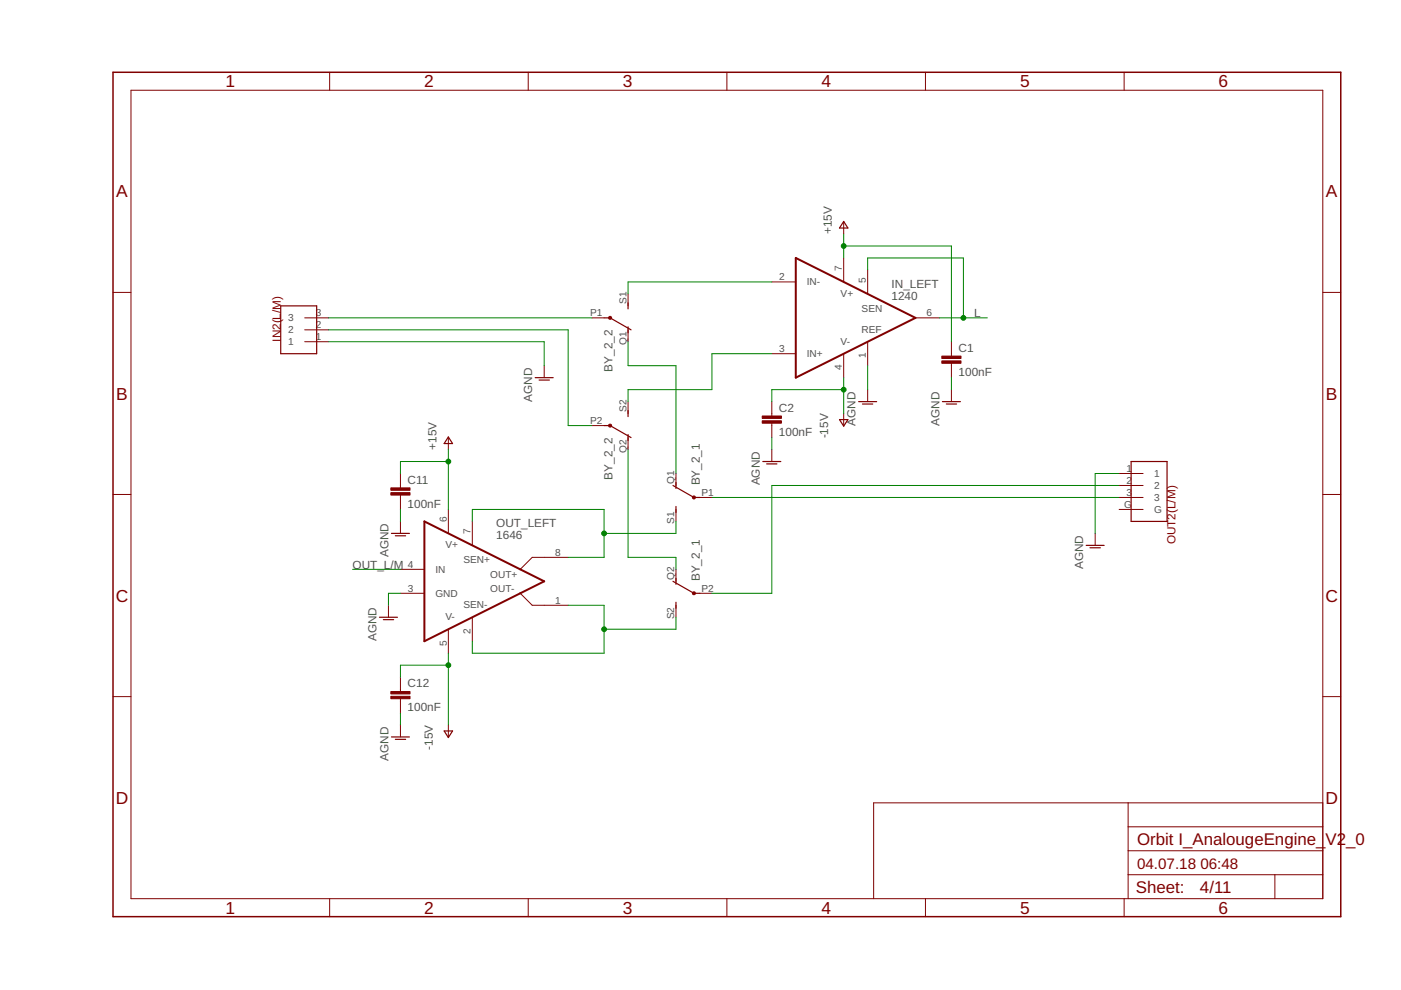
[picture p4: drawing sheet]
<svg xmlns="http://www.w3.org/2000/svg" width="297mm" height="210mm" viewBox="0 0 297 210" stroke-linecap="round" stroke-linejoin="round" font-family="sans-serif">
<g fill="none" stroke="#800000" stroke-width=".21">
<path d="M27.8 19.1h252.7v171.4h-252.7zM69.9 15.3v3.8M112 15.3v3.8M154.1 15.3v3.8M196.2 15.3v3.8M238.3 15.3v3.8M163.6 59.8h5.1M178.9 47.1v2.5M178.9 54.7v5.1M184 57.2v5.1M24 62h3.8M64.6 72.5h5.1"/>
<path d="M64.6 69.9h5.1M64.6 67.4h5.1M115.4 77.5v2.6M125.5 67.4h2.6M133.2 62.3v2.6M133.2 69.9v2.6M163.6 75h5.1M178.9 75v5.1M184 72.5v5M194.1 67.4h5.1M201.7 72.5v3M201.7 77v3.1"/>
<path d="M280.5 62h3.8M95.1 92.8v2.5M125.5 90.2h2.6M133.2 85.2v2.5M133.2 92.8v2.5M163.6 85.2v3M163.6 89.7v3.1M163.6 95.3v2.6M178.9 87.7v2.5M184 82.6v2.6M201.7 82.6v2.6M24 104.8h3.8"/>
<path d="M84.9 100.4v3M84.9 105v3M84.9 110.6v2.5M95.1 108v5.1M100.1 110.6v5M120.5 118.2h-7.7l-2.5 2.5M143.3 100.4v2.5M143.3 108v2.6M148.4 105.5h2.5M232.2 113.1v2.5M237.3 100.4h5.1M237.3 102.9h5.1"/>
<path d="M237.3 105.5h5.1M237.3 108h5.1M280.5 104.8h3.8M82.4 128.3v2.6M84.9 125.8h5.1M84.9 120.7h5.1M95.1 133.4v5.1M100.1 130.9v5.1M110.3 125.8l2.5 2.5h7.7M143.3 120.7v2.6M143.3 128.3v2.6M148.4 125.8h2.5"/>
<path d="M24 147.7h3.8M84.9 143.6v3M84.9 148.1v3.1M84.9 153.7v2.6M95.1 153.7v2.6M280.5 147.7h3.8M239.2 170.2v20.3M239.2 175.3h41.3M280.5 170.2h-95.3v20.3M69.9 190.5v3.9M112 190.5v3.9M154.1 190.5v3.9"/>
<path d="M196.2 190.5v3.9M238.3 190.5v3.9M239.2 185.5h41.3M239.2 180.4h41.3M270.3 185.5v5"/>
</g>
<g fill="none" stroke="#800000" stroke-width=".25">
<path d="M178.9 46.9l.9 1.4h-1.8zM59.5 64.9h7.6v10.1h-7.6zM128.1 67.4h1.2l4.5 2.5M133.2 64.2v1.3M133.2 69.3v1.2M95.1 92.6l.8 1.4h-1.7zM113.5 80.1h3.8M114.3 80.6h2.2M128.1 90.2h1.2l4.5 2.6M133.2 87.1v1.2M133.2 92.1v1.3M161.7 97.9h3.8"/>
<path d="M162.5 98.4h2.2M178 89h1.8l-.9 1.4zM182.1 85.2h3.8M182.9 85.7h2.1M199.8 85.2h3.8M200.6 85.7h2.2M239.8 97.9h7.6v12.7h-7.6zM83 113.1h3.8M83.8 113.6h2.2M142.7 102.9l4.4 2.6h1.3M143.3 102.3v1.3M143.3 107.4v1.2"/>
<path d="M230.3 115.6h3.8M231.1 116.1h2.2M80.5 130.9h3.8M81.3 131.4h2.2M142.7 123.3l4.4 2.5h1.3M143.3 122.6v1.3M143.3 127.7v1.3M83 156.3h3.8M83.8 156.8h2.2M94.2 155h1.7l-.8 1.4z"/>
</g>
<g fill="#800000" stroke="#800000" stroke-width=".21">
<circle cx="147.1" cy="105.5" r=".33"/>
<circle cx="147.1" cy="125.8" r=".33"/>
<circle cx="129.3" cy="67.4" r=".33"/>
<circle cx="129.3" cy="90.2" r=".33"/>
</g>
<path d="M168.7 54.7l25.4 12.7-25.4 12.7zM90 110.6l25.4 12.7-25.4 12.7z" fill="none" stroke="#800000" stroke-width=".42"/>
<g fill="#800000" stroke="#800000" stroke-width=".21">
<path d="M199.7 76.5h4.1v.5h-4.1z"/>
<path d="M199.7 75.5h4.1v.5h-4.1z"/>
<path d="M161.6 89.2h4.1v.5h-4.1z"/>
<path d="M161.6 88.2h4.1v.5h-4.1z"/>
<path d="M82.9 104.5h4v.5h-4z"/>
<path d="M82.9 103.4h4v.5h-4z"/>
<path d="M82.9 147.6h4v.5h-4z"/>
<path d="M82.9 146.6h4v.5h-4z"/>
</g>
<path d="M24 15.3h260.3v179.1h-260.3z" fill="none" stroke="#800000" stroke-width=".32"/>
<g fill="none" stroke="#008000" stroke-width=".21">
<path d="M163.6 59.8h-30.4v2.5M178.9 49.6v5.1M178.9 52.2h22.8v20.3M184 57.2v-2.5h20.3v12.7M69.7 72.5h45.7v5M69.7 67.4h55.8M69.7 69.9h50.8v20.3h5M133.2 72.5v5h10.1v22.9M163.6 75h-12.7v7.6h-17.7v2.6M184 77.5v5.1M199.2 67.4h10.1M95.1 95.3v12.7"/>
<path d="M95.1 97.9h-10.2v2.5M133.2 95.3v22.9h10.1v2.5M163.6 92.8v2.5M178.9 80.1v7.6M178.9 82.6h-15.3v2.6M201.7 80.1v2.5M84.9 108v2.6M100.1 110.6v-2.6h28v10.2h-7.6M143.3 110.6v2.5h-15.2M150.9 105.5h86.4M237.3 102.9h-73.7v22.9h-12.7M237.3 100.4h-5.1v12.7"/>
<path d="M74.8 120.7h10.1M84.9 125.8h-2.5v2.5M95.1 138.5v15.2M120.5 128.3h7.6v10.2h-28v-2.5M143.3 130.9v2.5h-15.2M84.9 151.2v2.5M95.1 141h-10.2v2.6"/>
</g>
<g fill="#008000" stroke="#008000" stroke-width=".21">
<circle cx="178.9" cy="82.6" r=".51"/>
<circle cx="95.1" cy="141" r=".51"/>
<circle cx="178.9" cy="52.2" r=".51"/>
<circle cx="95.1" cy="97.9" r=".51"/>
<circle cx="128.1" cy="113.1" r=".51"/>
<circle cx="128.1" cy="133.4" r=".51"/>
<circle cx="204.3" cy="67.4" r=".51"/>
</g>
<g font-size="3.7" fill="#800000">
<text x="47.8" y="18.5">1</text>
<text x="89.9" y="18.5">2</text>
<text x="132" y="18.5">3</text>
<text x="174.2" y="18.5">4</text>
<text x="216.3" y="18.5">5</text>
<text x="258.4" y="18.5">6</text>
<text x="24.6" y="41.9">A</text>
<text x="281.1" y="41.9">A</text>
<text x="24.6" y="84.7">B</text>
<text x="281.1" y="84.7">B</text>
<text x="24.5" y="127.6">C</text>
<text x="281" y="127.6">C</text>
<text x="24.5" y="170.4">D</text>
<text x="281" y="170.4">D</text>
<text x="47.8" y="193.7">1</text>
<text x="89.9" y="193.7">2</text>
<text x="132" y="193.7">3</text>
<text x="174.2" y="193.7">4</text>
<text x="216.3" y="193.7">5</text>
<text x="258.4" y="193.7">6</text>
</g>
<g font-size="3.6" fill="#800000">
<text x="241.1" y="179.1">Orbit I_AnalougeEngine_</text>
<text x="281.1" y="179.1">V2_0</text>
<text x="240.8" y="189.4">Sheet:</text>
<text x="254.4" y="189.3">4/11</text>
</g>
<g font-size="3.2" fill="#800000">
<text x="241.1" y="184.2">04.07.18</text>
<text x="254.5" y="184.2">06:48</text>
</g>
<g font-size="2.5" fill="#505050">
<text x="176.3" y="49.6" transform="rotate(-90 176.3 49.6)">+15V</text>
<text x="189" y="63.6">1240</text>
<text x="189" y="61">IN_LEFT</text>
<text x="206.6" y="67.1">L</text>
<text x="203.2" y="74.6">C1</text>
<text x="129.9" y="78.8" transform="rotate(-90 129.9 78.8)">BY_2_2</text>
<text x="203.2" y="79.7">100nF</text>
<text x="112.8" y="85.2" transform="rotate(-90 112.8 85.2)">AGND</text>
<text x="165.2" y="87.3">C2</text>
<text x="92.5" y="95.3" transform="rotate(-90 92.5 95.3)">+15V</text>
<text x="165.2" y="92.4">100nF</text>
<text x="175.6" y="93" transform="rotate(-90 175.6 93)">-15V</text>
<text x="181.4" y="90.2" transform="rotate(-90 181.4 90.2)">AGND</text>
<text x="199.2" y="90.2" transform="rotate(-90 199.2 90.2)">AGND</text>
<text x="129.9" y="101.7" transform="rotate(-90 129.9 101.7)">BY_2_2</text>
<text x="86.4" y="107.6">100nF</text>
<text x="86.4" y="102.6">C11</text>
<text x="148.4" y="102.9" transform="rotate(-90 148.4 102.9)">BY_2_1</text>
<text x="161.1" y="102.9" transform="rotate(-90 161.1 102.9)">AGND</text>
<text x="105.2" y="111.8">OUT_LEFT</text>
<text x="82.4" y="118.2" transform="rotate(-90 82.4 118.2)">AGND</text>
<text x="105.2" y="114.4">1646</text>
<text x="74.8" y="120.7">OUT_L/M</text>
<text x="148.4" y="123.3" transform="rotate(-90 148.4 123.3)">BY_2_1</text>
<text x="229.7" y="120.7" transform="rotate(-90 229.7 120.7)">AGND</text>
<text x="79.8" y="135.9" transform="rotate(-90 79.8 135.9)">AGND</text>
<text x="86.4" y="145.7">C12</text>
<text x="86.4" y="150.8">100nF</text>
<text x="82.4" y="161.3" transform="rotate(-90 82.4 161.3)">AGND</text>
<text x="91.8" y="159" transform="rotate(-90 91.8 159)">-15V</text>
</g>
<g font-size="2.5" fill="#800000">
<text x="59.5" y="72.5" transform="rotate(-90 59.5 72.5)">IN2(L/M)</text>
<text x="249.2" y="115.4" transform="rotate(-90 249.2 115.4)">OUT2(L/M)</text>
</g>
<g font-size="2.1" fill="#505050">
<text x="165.2" y="59.4">2</text>
<text x="178.5" y="57.4" transform="rotate(-90 178.5 57.4)">7</text>
<text x="183.6" y="60" transform="rotate(-90 183.6 60)">5</text>
<text x="132.8" y="64.5" transform="rotate(-90 132.8 64.5)">S1</text>
<text x="171" y="60.5">IN-</text>
<text x="178.2" y="62.9">V+</text>
<text x="61.1" y="70.7">2</text>
<text x="61.1" y="68.1">3</text>
<text x="66.9" y="69.6">2</text>
<text x="66.9" y="67">3</text>
<text x="125.1" y="67">P1</text>
<text x="182.7" y="70.6">REF</text>
<text x="182.7" y="66.1">SEN</text>
<text x="196.4" y="67">6</text>
<text x="61.1" y="73.2">1</text>
<text x="66.9" y="72.1">1</text>
<text x="132.8" y="73.1" transform="rotate(-90 132.8 73.1)">Q1</text>
<text x="165.2" y="74.6">3</text>
<text x="171" y="75.8">IN+</text>
<text x="178.2" y="73.1">V-</text>
<text x="183.6" y="76" transform="rotate(-90 183.6 76)">1</text>
<text x="178.5" y="78.5" transform="rotate(-90 178.5 78.5)">4</text>
<text x="125.1" y="89.9">P2</text>
<text x="132.8" y="87.3" transform="rotate(-90 132.8 87.3)">S2</text>
<text x="132.8" y="96" transform="rotate(-90 132.8 96)">Q2</text>
<text x="238.8" y="100">1</text>
<text x="244.7" y="101.2">1</text>
<text x="143" y="102.6" transform="rotate(-90 143 102.6)">Q1</text>
<text x="148.8" y="105.1">P1</text>
<text x="238.3" y="107.7">G</text>
<text x="238.8" y="102.6">2</text>
<text x="238.8" y="105.1">3</text>
<text x="244.7" y="103.7">2</text>
<text x="244.7" y="106.2">3</text>
<text x="94.7" y="110.8" transform="rotate(-90 94.7 110.8)">6</text>
<text x="99.8" y="113.3" transform="rotate(-90 99.8 113.3)">7</text>
<text x="143" y="111" transform="rotate(-90 143 111)">S1</text>
<text x="244.7" y="108.8">G</text>
<text x="94.4" y="116.3">V+</text>
<text x="98.2" y="119.4">SEN+</text>
<text x="117.7" y="117.8">8</text>
<text x="86.5" y="120.4">4</text>
<text x="86.5" y="125.4">3</text>
<text x="92.3" y="121.5">IN</text>
<text x="104" y="122.6">OUT+</text>
<text x="104" y="125.5">OUT-</text>
<text x="143" y="122.9" transform="rotate(-90 143 122.9)">Q2</text>
<text x="148.8" y="125.4">P2</text>
<text x="92.3" y="126.6">GND</text>
<text x="94.4" y="131.5">V-</text>
<text x="98.2" y="129">SEN-</text>
<text x="117.7" y="128">1</text>
<text x="143" y="131.3" transform="rotate(-90 143 131.3)">S2</text>
<text x="94.7" y="136.9" transform="rotate(-90 94.7 136.9)">5</text>
<text x="99.8" y="134.4" transform="rotate(-90 99.8 134.4)">2</text>
</g>
</svg>
